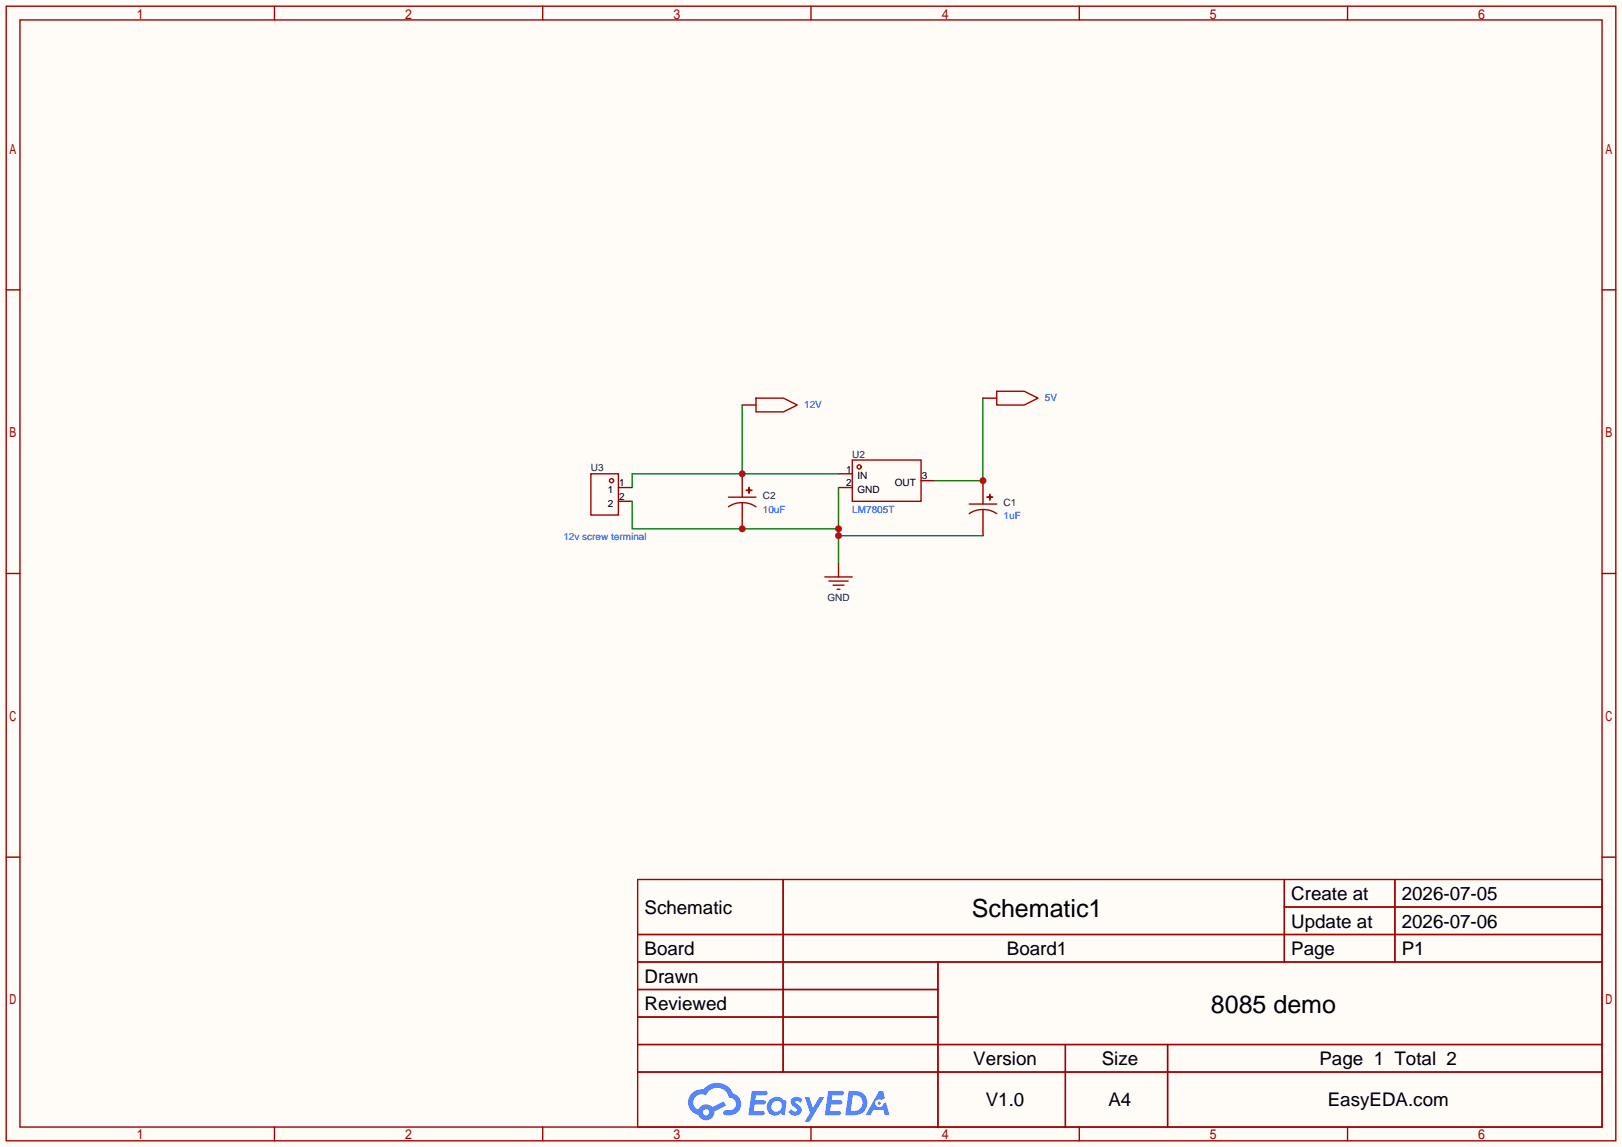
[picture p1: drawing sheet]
<svg xmlns="http://www.w3.org/2000/svg" width="299mm" height="212mm" viewBox="0 0 299 212" stroke-linecap="round" stroke-linejoin="round" font-family="sans-serif">
<path d="M0 0h299.5v211.8h-299.5z" fill="#fffcf7"/>
<g fill="none" stroke="#a10000" stroke-width=".25">
<path d="M1.1 1.1h297.2v209.6h-297.2zM3.7 3.7h292.1v204.5h-292.1zM50.7 1.1v2.6M100.2 1.1v2.6M149.7 1.1v2.6M199.3 1.1v2.6M248.8 1.1v2.6M1.1 53.5h2.6M295.8 53.5h2.5M1.1 105.9h2.6M295.8 105.9h2.5M1.1 158.3h2.6"/>
<path d="M295.8 158.3h2.5M117.7 162.4h178.1v45.8h-178.1zM117.7 172.6h178.1M117.7 177.7h178.1M144.6 162.4v35.6M173.2 177.7v30.5M237.1 162.4v15.3M237.1 167.5h58.7M257.5 162.4v15.3M117.7 182.8h55.5M117.7 192.9h178.1M117.7 187.8h55.5"/>
<path d="M117.7 198h178.1M196.7 192.9v15.3M215.6 192.9v15.3M50.7 208.2v2.5M100.2 208.2v2.5M149.7 208.2v2.5M199.3 208.2v2.5M248.8 208.2v2.5"/>
</g>
<g fill="#5487ff">
<path d="M146.3 202.8a1.3 1.3 0 0 1 1.8 .3l-.4 .6a.54 .54 0 0 0-.9-.2l.1 .2a1.58 1.58 0 0 1 1.1 1.6 1.43 1.43 0 0 1-2.5 .1l.6-.6a.64 .64 0 0 0 .5 .5 .64 .64 0 0 0 .6-.3l-.1-.2a1.6 1.6 0 0 1-1.1-1.6z"/>
<path d="M148.6 202.7h.8l.7 1.9 1.2-1.9h.9l-2.7 4.5h-.9l.9-1.7z"/>
<path d="M138.8 201.5h1.6a1.31 1.31 0 0 1 1.3 .2 .4 .4 0 0 1-.4 .6h-1.7l-.2 .9h1.7a.4 .4 0 0 1 .3 .4 .4 .4 0 0 1-.4 .4h-1.7l-.1 1.2h.8a1.23 1.23 0 0 1 1.1 .2 .39 .39 0 0 1-.3 .6h-2.6z"/>
<path d="M152.9 201.5h1.6a1.32 1.32 0 0 1 1.3 .2 .39 .39 0 0 1-.4 .6h-1.7l-.2 .9h1.7a.4 .4 0 0 1 .3 .4 .4 .4 0 0 1-.4 .4h-1.7l-.1 1.2h.8a1.23 1.23 0 0 1 1.1 .2 .39 .39 0 0 1-.3 .6h-2.6z"/>
<path d="M162.3 201.5h.7l.4 1.3-.7 .4a.75 .75 0 0 0-1.1 .3 .75 .75 0 0 0 .5 1 .75 .75 0 0 0 1-.6l.5-.3 .6 2.4h-.8l-.3-1h-1.8l-.6 1h-.9z"/>
<path d="M156.7 201.5l-.6 4.5h1.4a2.27 2.27 0 0 0 2.6-2.3 2.27 2.27 0 0 0-2.7-2.2zM157.5 202.3a1.5 1.5 0 0 1 1.8 1.5 1.5 1.5 0 0 1-2 1.4h-.2z"/>
<path d="M142.1 203.1a1.62 1.62 0 0 0-.4 2.1 1.62 1.62 0 0 0 2.1 .7l.3-.3 .4 .3 .4 .1 .3-2.5-.2-.3h-.4a1.58 1.58 0 0 0-2.5-.1zM142.7 203.6a.99 .99 0 0 1 1.6 .3 .99 .99 0 0 1-.8 1.4 .94 .94 0 0 1-1.1-.5 .94 .94 0 0 1 .3-1.2z"/>
<path d="M127.8 201.9a2.37 2.37 0 0 0 1.1 4 1.54 1.54 0 0 0 1.8 1 1.54 1.54 0 0 0 1.2-1.6l2.2-1.1-.5-.8-2.1 1.1a1.57 1.57 0 0 0-2.6 .4 1.5 1.5 0 0 1-.7-2.1 1.5 1.5 0 0 1 2.1-.5 2.23 2.23 0 0 1 2.3-1.4 2.23 2.23 0 0 1 2 1.8 1.16 1.16 0 0 1 1.3 1.1 1.16 1.16 0 0 1-1.1 1.3h-.7a.47 .47 0 0 0-.6 .3 .47 .47 0 0 0 .5 .6 2.23 2.23 0 0 0 2.2-.7 2.23 2.23 0 0 0 .4-2.3 2.16 2.16 0 0 0-1.3-1.1 3.2 3.2 0 0 0-5.4-.7l-1.1 .1zM129.8 205.4a.58 .58 0 0 1 1.1 0 .58 .58 0 0 1-1.1 0z"/>
<circle cx="162.3" cy="203.8" r=".28"/>
</g>
<g fill="none" stroke="#a10000" stroke-width=".25">
<path d="M109.1 87.5h5.1v7.6h-5.1zM134.5 93.6a4.6 4.6 0 0 1 5.1 0M134.5 91.8h5.1M137.8 90.6h1zM138.3 90v1.1zM157.4 85h12.7v7.6h-12.7zM178.9 94.9a4.6 4.6 0 0 1 5.1 0M178.9 93.1h5.1M182.2 91.8h1.1zM182.7 91.3l.1 1z"/>
<circle cx="112.9" cy="88.8" r=".38"/>
<circle cx="158.6" cy="86.2" r=".38"/>
</g>
<path d="M114.2 90h2.5M114.2 92.6h2.5M137 87.5v4.3M137 92.8v4.9M154.8 87.5h2.6M154.8 90h2.6M170.1 88.8h2.5M181.5 88.8v4.3M181.5 94.1v4.8" fill="none" stroke="#870000" stroke-width=".25"/>
<path d="M137 74.8v12.7M154.8 87.5h-38.1v2.5" fill="none" stroke="#008700" stroke-width=".25"/>
<circle cx="137" cy="87.5" r=".63" fill="#c00"/>
<path d="M116.7 92.6v5.1h38.1M154.8 90v14M154.8 98.9h26.7" fill="none" stroke="#008700" stroke-width=".25"/>
<g fill="#c00">
<circle cx="137" cy="97.7" r=".63"/>
<circle cx="154.8" cy="97.7" r=".63"/>
<circle cx="154.8" cy="98.9" r=".63"/>
</g>
<path d="M181.5 73.5v15.3h-8.9" fill="none" stroke="#008700" stroke-width=".25"/>
<circle cx="181.5" cy="88.8" r=".63" fill="#c00"/>
<path d="M137 74.8h2.6M181.5 73.5h2.5M154.8 104v2.6" fill="none" stroke="#870000" stroke-width=".25"/>
<path d="M139.6 73.5h5.1l2.5 1.3-2.5 1.3h-5.1zM184 72.3h5.1l2.5 1.2-2.5 1.3h-5.1zM152.3 106.6h5.1M153 107.3h3.6M153.8 108.1h2M154.6 108.8h.5" fill="none" stroke="#a10000" stroke-width=".25"/>
<g font-size="4.6">
<text x="179.4" y="169.4">Schematic1</text>
<text x="223.6" y="187.1">8085 demo</text>
</g>
<g font-size="3.5">
<text x="238.4" y="166.2">Create at</text>
<text x="258.8" y="166.2">2026-07-05</text>
<text x="119" y="168.8">Schematic</text>
<text x="238.4" y="171.3">Update at</text>
<text x="258.8" y="171.3">2026-07-06</text>
<text x="119" y="176.4">Board</text>
<text x="185.9" y="176.4">Board1</text>
<text x="238.4" y="176.4">Page</text>
<text x="258.8" y="176.4">P1</text>
<text x="119" y="181.5">Drawn</text>
<text x="119" y="186.6">Reviewed</text>
<text x="179.7" y="196.7">Version</text>
<text x="203.4" y="196.7">Size</text>
<text x="243.6" y="196.7">Page 1 Total 2</text>
<text x="182" y="204.3">V1.0</text>
<text x="204.7" y="204.3">A4</text>
<text x="245.1" y="204.3">EasyEDA.com</text>
</g>
<g font-size="1.8" fill="#00f">
<text x="148.5" y="75.4">12V</text>
<text x="192.9" y="74.1">5V</text>
<text x="140.8" y="94.7">10uF</text>
<text x="157.4" y="94.7">LM7805T</text>
<text x="185.3" y="95.9">1uF</text>
<text x="104" y="99.7">12v screw terminal</text>
</g>
<g font-size="1.8" fill="#000080">
<text x="109.1" y="87">U3</text>
<text x="157.4" y="84.5">U2</text>
<text x="140.8" y="92.1">C2</text>
<text x="185.3" y="93.4">C1</text>
<text x="152.8" y="110.9">GND</text>
</g>
<g font-size="1.8">
<text x="114.3" y="89.8">1</text>
<text x="156.2" y="87.3">1</text>
<text x="156.2" y="89.8">2</text>
<text x="158.3" y="88.5">IN</text>
<text x="165.2" y="89.8">OUT</text>
<text x="170.2" y="88.5">3</text>
<text x="112.2" y="91.1">1</text>
<text x="112.2" y="93.6">2</text>
<text x="114.3" y="92.4">2</text>
<text x="158.3" y="91.1">GND</text>
</g>
</svg>
